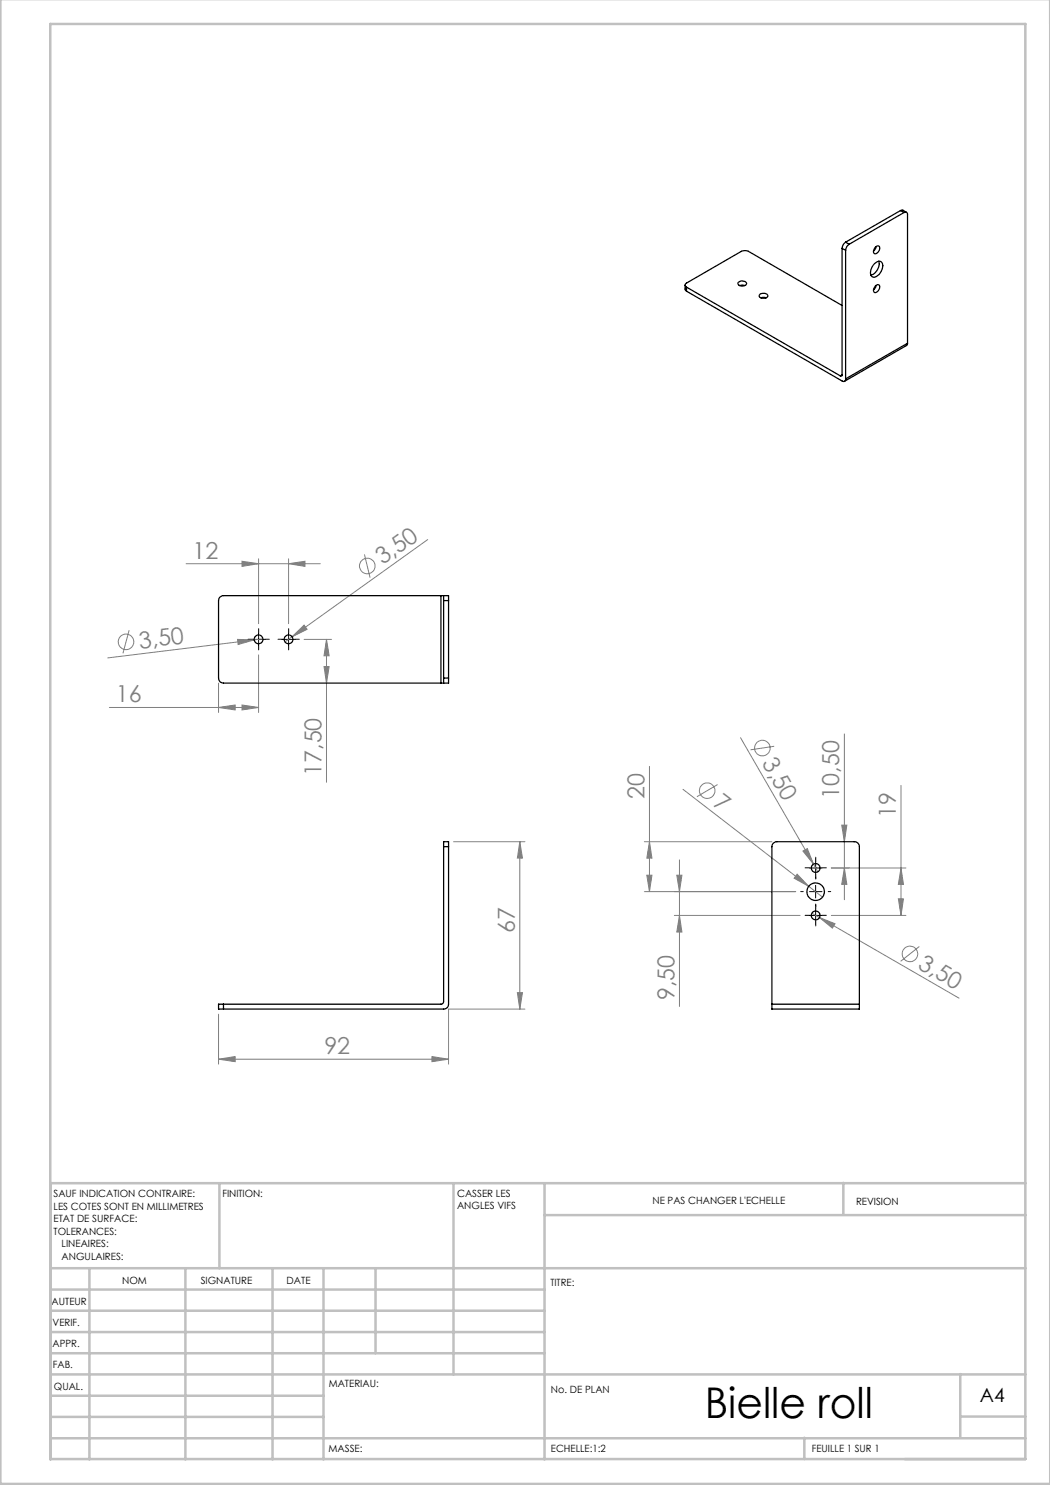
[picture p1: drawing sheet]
<svg xmlns="http://www.w3.org/2000/svg" width="210mm" height="297mm" viewBox="0 0 210 297" stroke-linecap="round" stroke-linejoin="round" font-family="sans-serif">
<g fill="none" stroke="#808080" stroke-width=".2">
<path d="M37.2 112.7h26.9M48.4 112.3l3.3 .4-3.3 .6zM51.7 111.8v12.9M57.7 112.7l3.3-.4v1zM57.7 111.8v12.9M72.9 110.9l1.1 4.6M85.5 107.9l-27.1 19.4M25.8 126l-1.2 4.7M43.7 136.6v5.9M47.5 127.9l3.3 .1-3.2 .9zM51.7 131v11.5M52.6 127.8l-31 3.8"/>
<path d="M58.4 127.3l2.4-2.3 .6 .9zM58.4 127.3l-1.4 1.1M60.8 127.9h5.5M64.8 133.3h1l-.5 3.3zM65.3 127.9v28.6M65.3 127.9l.5 3.3h-1zM21.9 141.5h29.8M43.7 141.5l3.3-.5v1zM48.4 141l3.3 .5-3.3 .5zM129.9 153.3v25M136.6 157.9l25.1 19.4M143.5 156.9l-4.1 2.4"/>
<path d="M148.1 147.5l14.6 25.3M154.8 149.3l-4.7 .7M168.9 146.8v33.1M180.2 157.1v26M90.7 168.3h14.3M104 168.3v33.5M104 168.3l.5 3.3h-1zM128.9 168.3h25.5M128.9 178.3h30.2M129.4 175h1l-.5 3.3zM129.9 168.3l.5 3.3h-1zM135.4 175h1l-.5 3.3z"/>
<path d="M135.9 172v29.3M159.4 174.8l2.3 2.5-2.9-1.7zM160.6 170.2l.9-.5 1.2 3.1zM161.7 177.3l2.8 2.1M162.7 172.8l.8 1.5M166.3 173.6h14.9M168.3 165h1.1l-.5 3.3zM168.9 173.6l.5 3.3h-1.1zM179.7 179.8h1l-.5 3.3zM180.2 173.6l.5 3.3h-1zM103.5 198.5h1l-.5 3.3zM134.9 183.1h25.1"/>
<path d="M135.9 183.1l.5 3.3h-1zM162.4 182.7l1.5 .8M163.9 183.5l3.1 1.2-.5 .9zM163.9 183.5l27.9 16.1M166.3 183.1h14.9M183.9 189.3l-3.8 3M43.7 211.8l3.3-.5v1zM43.7 202.8v10M43.7 211.8h46M86.4 211.3l3.3 .5-3.3 .5zM105 201.8h-15.3v11"/>
<circle cx="73.5" cy="113.2" r="1.56"/>
<circle cx="25.2" cy="128.4" r="1.55"/>
<circle cx="141.4" cy="158.1" r="1.56"/>
<circle cx="152.5" cy="149.6" r="1.55"/>
<circle cx="182" cy="190.8" r="1.56"/>
</g>
<g fill="none" stroke="#000" stroke-width=".2" stroke-dasharray="30.5 1.3 1.3 1.3">
<path d="M50.5 127.9h-.9M51.7 126.6v-.9M51.7 129.1v.9M53 127.9h.9M56.5 127.9h-.9M57.7 126.6v-.9M57.7 129.1v.9M59 127.9h.9M160.6 178.3h-.5M161.9 173.6h-.9M163.1 172.3v-.9M163.1 174.8v.9"/>
<path d="M163.1 175.8v-.5M164.4 173.6h.9M165.6 178.3h.5M161.9 183.1h-.9M163.1 181.8v-.9M163.1 184.3v.9M163.1 180.8v.5M164.4 183.1h.9"/>
</g>
<path d="M50.4 127.9h2.6M51.7 126.6v2.5M56.4 127.9h2.5M57.7 126.6v2.5M161.9 173.6h2.5M161.9 178.3h2.5M163.1 172.3v2.5M163.1 177.1v2.5M161.9 183.1h2.5M163.1 181.8v2.5" fill="none" stroke="#000" stroke-width=".2"/>
<g fill="none" stroke="#c0c0c0" stroke-width=".5">
<path d="M.1 -.1v296.9h209.9v-296.9M10.1 4.8h195v287h-195zM43.9 236.6v17M90.7 236.6v38.3M108.9 236.6v55.3M168.7 236.6v6.3M205.1 236.6h-195v55.3M10.1 253.6h195M10.1 257.9h98.8M17.9 253.6v38.3M37.1 253.6v38.3M54.5 253.6v38.3"/>
<path d="M64.7 253.6v38.3M75.1 253.6v17M108.9 243h96.2M10.1 270.6h98.8M10.1 266.4h98.8M10.1 262.1h98.8M10.1 279.1h54.6M10.1 274.9h195M192.1 274.8v12.7M10.1 287.7h195M10.1 283.4h54.6M160.9 287.5v4.3"/>
<path d="M192.1 283.3h13"/>
</g>
<g fill="#808080">
<path d="M160.6 170.2l.9-.5 1.2 3.1z"/>
<path d="M159.4 174.8l2.3 2.5-2.9-1.7z"/>
<path d="M47.5 127.9l3.3 .1-3.2 .9z"/>
<path d="M58.4 127.3l2.4-2.3 .6 .9z"/>
<path d="M163.9 183.5l3.1 1.2-.5 .9z"/>
<path d="M48.4 141l3.3 .5-3.3 .5zM43.7 141.5l3.3-.5v1z"/>
<path d="M43.7 211.8l3.3-.5v1zM86.4 211.3l3.3 .5-3.3 .5zM48.4 112.3l3.3 .4-3.3 .6zM57.7 112.7l3.3-.4v1z"/>
<path d="M103.5 198.5h1l-.5 3.3zM104 168.3l.5 3.3h-1zM168.9 173.6l.5 3.3h-1.1zM168.3 165h1.1l-.5 3.3zM129.4 175h1l-.5 3.3zM129.9 168.3l.5 3.3h-1z"/>
<path d="M65.3 127.9l.5 3.3h-1zM64.8 133.3h1l-.5 3.3z"/>
<path d="M180.2 173.6l.5 3.3h-1zM179.7 179.8h1l-.5 3.3zM135.4 175h1l-.5 3.3zM135.9 183.1l.5 3.3h-1z"/>
</g>
<g fill="none" stroke="#000" stroke-width=".25">
<path d="M137 57v.8l.3 .4M137.3 58.2l31.1 18a.43 .43 0 0 0 .5 0 .43 .43 0 0 0 .2-.4M137.3 57.4a.43 .43 0 0 1-.3-.4 .43 .43 0 0 1 .3-.4l11-6.3 .9-.2 .5 .2 18.7 10.8M137.3 57.4v.8M137.3 57.4l30.8 17.8M147.6 56.5a1.1 1.1 0 0 1 1.7 .2 .98 .98 0 0 1-.9 .5 .98 .98 0 0 1-.8-.5zM147.9 57.1l.6-.1 .5 .1M152 58.8a.97 .97 0 0 1 1.6 .5 1.12 1.12 0 0 1-1.8-.1zM152.2 59.6l.3-.1 .7 .1M168.4 49.7l.7 .4M168.4 49.7v25.3M169.1 48.4a1.6 1.6 0 0 0-.7 1.3"/>
<path d="M169.1 50.1v25.7M169.1 48.4l.7 .5M169.8 48.9a1.62 1.62 0 0 0-.7 1.2M175 52.7a.89 .89 0 0 1 1.2-.4 .89 .89 0 0 1 .3 1.3 1.97 1.97 0 0 1-2 1.8 1.77 1.77 0 0 1 .3-2.6zM175.1 57.2a.49 .49 0 0 1 .7-.2 .49 .49 0 0 1 .1 .7 .81 .81 0 0 1-1.1 .7 1.11 1.11 0 0 1 .3-1.2zM175.1 49.4a.49 .49 0 0 1 .7-.2 .49 .49 0 0 1 .1 .7 .74 .74 0 0 1-1.2 .6v-.4zM175.2 49.3l-.2 .6-.3 .3M175.2 57.1l-.2 .5-.3 .4M175.8 52.2a2.42 2.42 0 0 1-1.6 2.8M180.1 42.1l.4-.1 .8 .5M180.1 42.1l-11 6.3M180.1 42.1l.7 .4"/>
<path d="M180.8 42.5a.44 .44 0 0 1 .5 0 .44 .44 0 0 1 .2 .4v25.7M180.8 42.5l-11 6.4M168.4 75a.21 .21 0 0 1-.1 .2 .21 .21 0 0 1-.2 0M168.4 75l-.3 .2M181.5 68.6l-.2 .5-12.4 7.1M181.5 68.6l-12.4 7.2M88.2 119.1h.5M88.2 119.1h-43.5a.96 .96 0 0 0-1 1v15.5a.97 .97 0 0 0 1 1h43.5M88.2 119.1v17.5M88.7 119.1v1M88.7 119.1h1v1M88.2 136.6h.5"/>
<path d="M88.7 135.6v1M88.7 120.1v15.5M88.7 120.1h1M88.7 135.6h1M89.7 135.6v1h-1M89.7 120.1v15.5M88.7 169.3v-1h1v1M88.7 169.3v31l-.2 .5h-43.8M88.7 169.3h1M89.7 169.3v31.5a.96 .96 0 0 1-1 1h-44M44.7 200.8h-1v1h1M44.7 200.8v1"/>
<path d="M154.4 200.8v-31.5a.96 .96 0 0 1 1-1h15.5a.96 .96 0 0 1 1 1v31.5M154.4 200.8v1h17.5v-1M154.4 200.8h17.5"/>
<circle cx="51.7" cy="127.9" r=".88"/>
<circle cx="57.7" cy="127.9" r=".88"/>
<circle cx="163.1" cy="178.3" r="1.75"/>
<circle cx="163.1" cy="173.6" r=".87"/>
<circle cx="163.1" cy="183.1" r=".87"/>
</g>
<text font-size="8.5" x="141" y="283.5">Bielle roll</text>
<g font-size="4.7" fill="#808080">
<text x="38.5" y="111.7">12</text>
<text x="76.6" y="113.1" transform="rotate(-36 76.6 113.1)">3,50</text>
<text x="28" y="129.7" transform="rotate(-7 28 129.7)">3,50</text>
<text x="23.2" y="140.5">16</text>
<text x="64.3" y="155.2" transform="rotate(-90 64.3 155.2)">17,50</text>
<text x="152.3" y="152.7" transform="rotate(60 152.3 152.7)">3,50</text>
<text x="128.9" y="159.7" transform="rotate(-90 128.9 159.7)">20</text>
<text x="142.4" y="161" transform="rotate(38 142.4 161)">7</text>
<text x="167.9" y="159.7" transform="rotate(-90 167.9 159.7)">10,50</text>
<text x="179.2" y="163.6" transform="rotate(-90 179.2 163.6)">19</text>
<text x="103" y="186.5" transform="rotate(-90 103 186.5)">67</text>
<text x="183.4" y="193.5" transform="rotate(30 183.4 193.5)">3,50</text>
<text x="134.9" y="200" transform="rotate(-90 134.9 200)">9,50</text>
<text x="64.9" y="210.8">92</text>
</g>
<text font-size="3.9" x="196" y="280.4">A4</text>
<g font-size="2">
<text x="10.7" y="239.5">SAUF INDICATION CONTRAIRE:</text>
<text x="44.5" y="239.5">FINITION:</text>
<text x="91.4" y="239.4">CASSER LES</text>
<text x="10.7" y="242">LES COTES SONT EN MILLIMETRES</text>
<text x="10.7" y="244.5">ETAT DE SURFACE:</text>
<text x="91.4" y="241.9">ANGLES VIFS</text>
<text x="130.5" y="240.8">NE PAS CHANGER L'ECHELLE</text>
<text x="171.2" y="241">REVISION</text>
<text x="10.7" y="247">TOLERANCES:</text>
<text x="12.3" y="249.5">LINEAIRES:</text>
<text x="12.3" y="252">ANGULAIRES:</text>
<text x="24.4" y="256.9">NOM</text>
<text x="40.1" y="256.8">SIGNATURE</text>
<text x="57.3" y="256.8">DATE</text>
<text x="110.1" y="257.1">TITRE:</text>
<text x="10.3" y="260.9">AUTEUR</text>
<text x="10.5" y="269.3">APPR.</text>
<text x="10.5" y="265.2">VERIF.</text>
<text x="10.6" y="273.6">FAB.</text>
<text x="10.8" y="278">QUAL.</text>
<text x="65.8" y="277.4">MATERIAU:</text>
<text x="110.2" y="278.5">No. DE PLAN</text>
<text x="65.7" y="290.4">MASSE:</text>
<text x="110.2" y="290.5">ECHELLE:1:2</text>
<text x="162.4" y="290.4">FEUILLE 1 SUR 1</text>
</g>
</svg>
